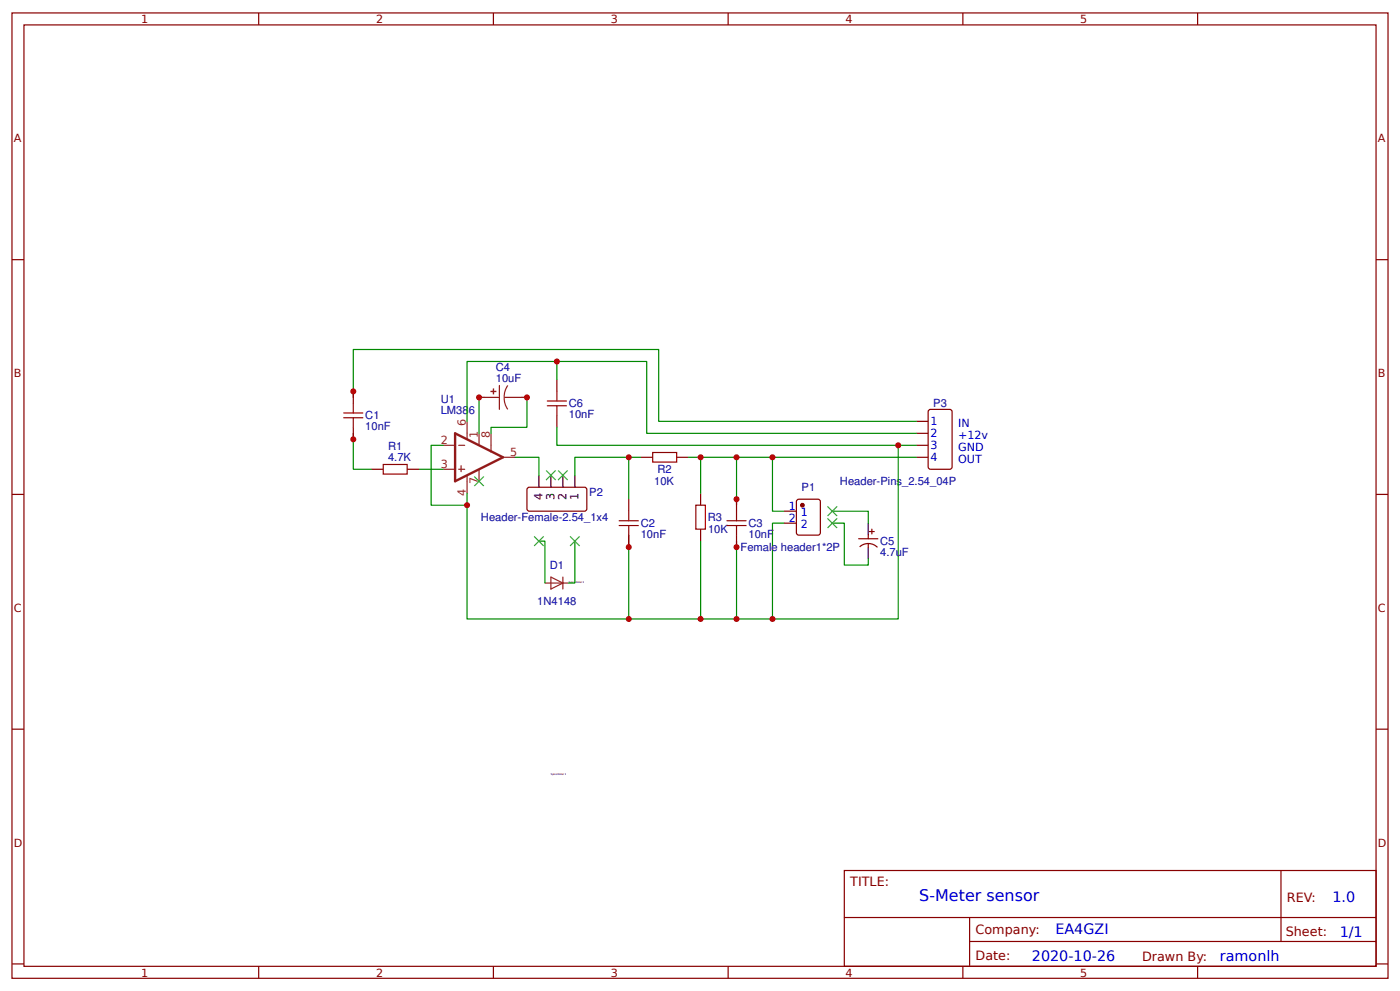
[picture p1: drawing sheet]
<svg xmlns="http://www.w3.org/2000/svg" width="309mm" height="219mm" viewBox="0 0 309 219" stroke-linecap="round" stroke-linejoin="round" font-family="sans-serif">
<g fill="none" stroke="#800" stroke-width=".26">
<path d="M2.6 2.9h304.1v213.2h-304.1zM5.3 5.5h298.7v208h-298.7zM57.1 2.9v2.6M109 2.9v2.6M160.9 2.9v2.6M212.7 2.9v2.6M264.6 2.9v2.6M2.6 57.4h2.7M304 57.4h2.7M78.1 86.5v2.6M78.1 94.4v2.6M123 83.8v2.7"/>
<path d="M123 91.8v2.6M202.4 93.1h2.7M202.4 95.7h2.7M202.4 98.4h2.7M205.1 90.7l.5-.3h4.2l.5 .3v12.4l-.2 .5-4.5 .1-.5-.3zM2.6 109.2h2.7M82 103.7h2.7M90 103.7h2.6M116.5 107.9l.4-.3 12.5 .1 .2 .5v4.5l-.5 .2h-12.4l-.3-.5zM138.9 110.3v2.6M138.9 118.2v2.7M141.6 101h2.6"/>
<path d="M149.5 101h2.6M154.8 109v2.6M154.8 116.9v2.6M162.7 110.3v2.6M162.7 118.2v2.7M173.3 112.9h2.6M173.3 115.6h2.6M176 110.5l.5-.2h4.2l.5 .2v7.2l-.2 .4-4.5 .1-.5-.2zM189.7 119h4.2M191.8 118.2v.8M192.1 117.4h1M192.6 116.9v1.1"/>
<path d="M202.4 101h2.7M304 109.2h2.7M189.9 120.8a2.85 2.85 0 0 1 4 .1M191.8 120.1v.8M2.6 161.1h2.7M304 161.1h2.7M186.5 192.3h117.5v21.2h-117.5zM283 192.3v15.7M2.6 212.9h2.7M57.1 213.5v2.6M109 213.5v2.6M160.9 213.5v2.6"/>
<path d="M186.6 202.7h117.3M212.7 213.5v2.6M214.2 208h89.7M214.2 202.7v10.6M264.6 213.5v2.6M304 212.9h2.7"/>
</g>
<g fill="none" stroke="#a00000" stroke-width=".26">
<path d="M75.9 92.3h4.3M75.9 91.2h4.3M78.1 89.1v2.1M78.1 92.3v2.1M120.9 89.6h4.2M120.9 88.6h4.2M123 86.5v2.1M123 89.6v2.2M144.2 100h5.3v2.1h-5.3zM84.7 102.6h5.3v2.1h-5.3zM136.8 116.1h4.2M136.8 115h4.2"/>
<path d="M138.9 112.9v2.1M138.9 116.1v2.1M153.7 111.6h2.1v5.3h-2.1zM160.6 116.1h4.2M160.6 115h4.2M162.7 112.9v2.1M162.7 116.1v2.1"/>
</g>
<g fill="none" stroke="#8d2323" stroke-width=".26">
<path d="M97.9 98.4h2.6M101.3 98.4h1.4M103.2 93.1v3.9M105.8 95.7v2.7M105.8 87.8h4.5M108.5 95.7v4M110.3 85.1v5.3M111.4 87.8l.2 1.4 .6 1.2M111.4 87.8h5M112.2 85.1l-.6 1.3-.2 1.4M97.9 103.7h2.6M101.3 103.7h1.4"/>
<path d="M101.9 102.9v1.3M103.2 105v4M105.8 103.7v2.6M111.1 101h2.7M120.4 128.8h5.3M121.7 127.5l2.7 1.3-2.7 1.3zM124.4 127.5v2.6"/>
</g>
<path d="M100.5 95.7l10.6 5.3-10.6 5.3z" fill="none" stroke="#8d2323" stroke-width=".53"/>
<path d="M119.1 105v2.6M121.7 105v2.6M124.4 105v2.6M127 105v2.6M191.8 115.6v2.6M191.8 120.9v2.6" fill="none" stroke="#000" stroke-width=".26"/>
<g fill="#000" stroke="#3c3" stroke-width=".26">
<path d="M104.8 105.3l2.1 2.1zM106.9 105.3l-2.1 2.1z"/>
<path d="M118 118.5l2.1 2.1zM120.1 118.5l-2.1 2.1z"/>
<path d="M120.6 103.9l2.2 2.1zM122.8 103.9l-2.2 2.1z"/>
<path d="M123.3 103.9l2.1 2.1zM123.3 106l2.1-2.1z"/>
<path d="M125.9 118.5l2.2 2.1zM128.1 118.5l-2.2 2.1z"/>
<path d="M182.8 111.9l2.1 2.1zM182.8 114l2.1-2.1z"/>
<path d="M182.8 114.5l2.1 2.1zM182.8 116.6l2.1-2.1z"/>
</g>
<g fill="none" stroke="#080" stroke-width=".26">
<path d="M123 79.9v3.9M78.1 95.7v8h3.9M78.1 87.8v-10.6h67.4v15.9h56.9M97.9 98.4h-2.7v13.2h8M103.2 93.1v-13.2h39.7v15.8h59.5M107.2 87.8h-1.4v7.9M115.1 87.8h1.3v6.6h-7.9v1.3M123 94.4v4h75.4M202.4 98.4h-4v38.3h-95.2v-27.7M92.6 103.7h5.3M113.8 101h5.3v4M119.1 119.5h1.3v9.3"/>
<path d="M127 119.5v9.3h-1.3M138.9 101v9.3M138.9 118.2v18.5M141.6 101h-14.6v4M152.1 101h50.3M154.8 101v8M154.8 119.5v17.2M162.7 101v10.6M162.7 119.5v17.2M170.7 101v11.9h2.6M173.3 115.6h-2.6v21.1M183.9 112.9h7.9v2.7"/>
<path d="M183.9 115.6h2.6v9.2h5.3v-1.3"/>
</g>
<circle cx="177.3" cy="111.6" r=".4" fill="#800" stroke="#800" stroke-width=".26"/>
<g fill="#8d2323" stroke="#8d2323" stroke-width=".26">
<path d="M108.5 86.5h1z"/>
<path d="M109 85.9v1.1z"/>
</g>
<g fill="#c00">
<circle cx="103.2" cy="111.6" r=".66"/>
<circle cx="154.8" cy="101" r=".66"/>
<circle cx="162.7" cy="101" r=".66"/>
<circle cx="170.7" cy="101" r=".66"/>
<circle cx="154.8" cy="136.7" r=".66"/>
<circle cx="170.7" cy="136.7" r=".66"/>
<circle cx="162.7" cy="136.7" r=".66"/>
<circle cx="138.9" cy="136.7" r=".66"/>
<circle cx="138.9" cy="101" r=".66"/>
<circle cx="78.1" cy="97" r=".66"/>
<circle cx="78.1" cy="86.5" r=".66"/>
<circle cx="162.7" cy="120.9" r=".66"/>
<circle cx="162.7" cy="110.3" r=".66"/>
<circle cx="138.9" cy="120.9" r=".66"/>
<circle cx="123" cy="79.9" r=".66"/>
<circle cx="198.4" cy="98.4" r=".66"/>
<circle cx="116.4" cy="87.8" r=".66"/>
<circle cx="105.8" cy="87.8" r=".66"/>
</g>
<text font-size="3.5" fill="#00f" x="203.1" y="199.1">S-Meter sensor</text>
<g font-size="3.2" fill="#00f">
<text x="294.4" y="199.2">1.0</text>
<text x="233.2" y="206.4">EA4GZI</text>
<text x="296" y="207">1/1</text>
<text x="228" y="212.3">2020-10-26</text>
<text x="269.5" y="212.2">ramonlh</text>
</g>
<g font-size="2.8" fill="#800">
<text x="187.9" y="195.7">TITLE:</text>
<text x="284.3" y="199.2">REV:</text>
<text x="215.5" y="206.4">Company:</text>
<text x="284.1" y="206.9">Sheet:</text>
<text x="215.5" y="212.1">Date:</text>
<text x="252.3" y="212.2">Drawn By:</text>
</g>
<g font-size="2.5" fill="#800">
<text x="31.2" y="5.1">1</text>
<text x="83.1" y="5.1">2</text>
<text x="134.9" y="5.1">3</text>
<text x="186.8" y="5.1">4</text>
<text x="238.7" y="5.1">5</text>
<text x="3" y="31.4">A</text>
<text x="304.4" y="31.4">A</text>
<text x="3" y="83.3">B</text>
<text x="304.4" y="83.3">B</text>
<text x="3" y="135.1">C</text>
<text x="304.4" y="135.1">C</text>
<text x="3" y="187">D</text>
<text x="304.4" y="187">D</text>
<text x="31.2" y="215.7">1</text>
<text x="83.1" y="215.7">2</text>
<text x="134.9" y="215.7">3</text>
<text x="186.8" y="215.7">4</text>
<text x="238.7" y="215.7">5</text>
</g>
<g font-size="2.5" fill="#000080">
<text x="109.5" y="81.9">C4</text>
<text x="97.4" y="89">U1</text>
<text x="109.5" y="84.3">10uF</text>
<text x="125.7" y="90">C6</text>
<text x="206.2" y="90">P3</text>
<text x="80.7" y="95">10nF</text>
<text x="80.7" y="92.6">C1</text>
<text x="97.4" y="91.4">LM386</text>
<text x="125.7" y="92.4">10nF</text>
<text x="85.7" y="101.8">4.7K</text>
<text x="85.7" y="99.4">R1</text>
<text x="144.5" y="107.2">10K</text>
<text x="145.3" y="104.5">R2</text>
<text x="185.6" y="107.1">Header-Pins_2.54_04P</text>
<text x="130.2" y="109.6">P2</text>
<text x="177.1" y="108.5">P1</text>
<text x="106.3" y="115.1">Header-Female-2.54_1x4</text>
<text x="141.6" y="118.8">10nF</text>
<text x="141.6" y="116.4">C2</text>
<text x="156.4" y="115.1">R3</text>
<text x="156.4" y="117.7">10K</text>
<text x="165.4" y="118.8">10nF</text>
<text x="165.4" y="116.4">C3</text>
<text x="121.5" y="125.7">D1</text>
<text x="163.6" y="121.7">Female header1*2P</text>
<text x="194.5" y="122.8">4.7uF</text>
<text x="194.5" y="120.4">C5</text>
<text x="118.7" y="133.6">1N4148</text>
</g>
<g font-size="2.5" fill="#8d2323">
<text x="102.9" y="94.1" transform="rotate(-90 102.9 94.1)">6</text>
<text x="97.4" y="98.1">2</text>
<text x="105.6" y="96.8" transform="rotate(-90 105.6 96.8)">1</text>
<text x="108.2" y="96.8" transform="rotate(-90 108.2 96.8)">8</text>
<text x="112.7" y="100.8">5</text>
<text x="97.4" y="103.4">3</text>
<text x="105.6" y="106.8" transform="rotate(-90 105.6 106.8)">7</text>
<text x="102.9" y="109.5" transform="rotate(-90 102.9 109.5)">4</text>
</g>
<g font-size="2.5" fill="#00f">
<text x="205.6" y="93.9">1</text>
<text x="211.7" y="94.4">IN</text>
<text x="205.6" y="96.5">2</text>
<text x="205.6" y="99.2">3</text>
<text x="205.6" y="101.8">4</text>
<text x="211.7" y="97">+12v</text>
<text x="211.7" y="99.7">GND</text>
<text x="211.7" y="102.3">OUT</text>
<text x="174.2" y="112.7">1</text>
<text x="176.9" y="114">1</text>
<text x="174.2" y="115.3">2</text>
<text x="176.9" y="116.6">2</text>
</g>
<g font-size="2.5">
<text x="119.9" y="110.5" transform="rotate(-90 119.9 110.5)">4</text>
<text x="122.5" y="110.5" transform="rotate(-90 122.5 110.5)">3</text>
<text x="125.1" y="110.5" transform="rotate(-90 125.1 110.5)">2</text>
<text x="127.8" y="110.5" transform="rotate(-90 127.8 110.5)">1</text>
</g>
<g font-size=".5">
<text x="125.7" y="128.8">SpiceOrder 2</text>
<text x="121.7" y="171.1">SpiceOrder 1</text>
</g>
</svg>
